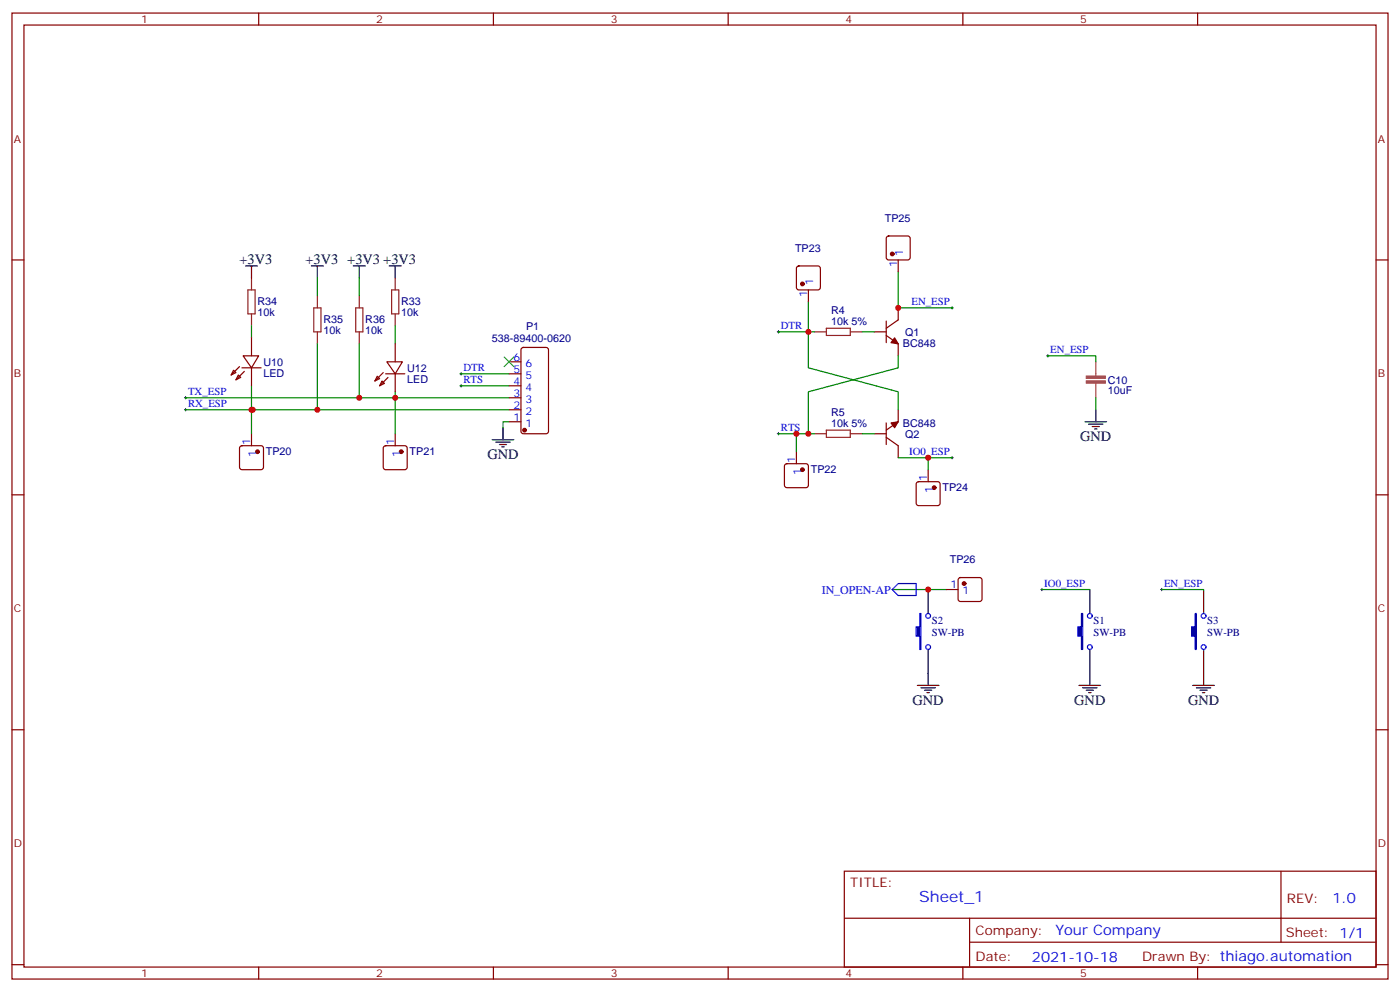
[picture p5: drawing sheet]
<svg xmlns="http://www.w3.org/2000/svg" width="412mm" height="292mm" viewBox="0 0 412 292" stroke-linecap="round" stroke-linejoin="round" font-family="sans-serif">
<g fill="none" stroke="#870000" stroke-width=".35">
<path d="M3.5 3.8h405.4v284.4h-405.4zM7.1 7.4h398.2v277.3h-398.2zM76.2 3.8v3.6M145.3 3.8v3.6M214.5 3.8v3.6M283.6 3.8v3.6M352.8 3.8v3.6M3.5 76.5h3.6M234.8 78.5l.5-.2h5.6l.5 .2 .3 .5v5.6l-.3 .5-.5 .2h-5.6l-.5-.2-.2-.5v-5.6zM261.3 69.7l.5-.2h5.6l.5 .2 .2 .5v5.6l-.2 .5-.5 .2h-5.6l-.5-.2-.2-.5v-5.6zM264.6 76.5v3.5M405.3 76.5h3.6"/>
<path d="M74.1 99.4v5.3M238.1 85.3v3.6M257.5 97.7h3.6M261.1 98.7l3.5 2.5v3.5M261.1 94.5v6.4M264.6 90.6v3.6l-3.5 2.4M68.8 109l.7 .7-1.4 .7zM70.2 110.4l.7 .7-1.4 .7zM70.6 107.9l-2.5 2.5M71.3 108.3h5.6M71.6 104.7h4.6l-2.1 3.6zM72 109.3l-2.5 2.5"/>
<path d="M74.1 108.3v5.3M111.1 110.7l.7 .7-1.4 .7zM112.5 112.1l.7 .8-1.4 .7zM112.9 109.7l-2.5 2.4M113.6 110h5.6M113.9 106.5h4.6l-2.1 3.5zM114.3 111.1l-2.5 2.5M116.4 101.2v5.3M116.4 110v5.3M149.9 117.1h3.6M149.9 113.6h3.6M149.9 110h3.6"/>
<path d="M149.9 106.5h3.6M153.7 102.5l.5-.2h6.7l.6 .4 .1 24.3-.5 .6-6.9 .1-.7-.5v-24.2zM70.8 131.4l.5-.2h5.6l.5 .2 .2 .5v5.6l-.2 .5-.5 .3h-5.6l-.5-.3-.2-.5v-5.6zM74.1 127.7v3.5M113.1 131.4l.5-.2h5.6l.5 .2 .2 .5v5.6l-.2 .5-.5 .3h-5.6l-.5-.3-.2-.5v-5.6zM116.4 127.7v3.5M149.9 124.1h3.6M149.9 120.6h3.6M231.3 136.7l.5-.2h5.6l.5 .2 .2 .5v5.6l-.2 .5-.5 .2h-5.6l-.5-.2-.2-.5v-5.6zM234.6 133v3.5M257.5 127.7h3.6M261.1 128.7l3.5 2.5v3.5"/>
<path d="M261.1 124.5v6.3M264.6 120.6v3.5l-3.5 2.5M273.4 138.3v3.5M3.5 145.7h3.6M270.1 142l.5-.2h5.6l.5 .2 .2 .5v5.6l-.2 .5-.5 .2h-5.6l-.5-.2-.2-.5v-5.6zM405.3 145.7h3.6M278.7 173.5h3.5M282.5 170.2l.4-.2h5.7l.5 .2 .2 .5v5.7l-.3 .5-.4 .2h-5.7l-.5-.3-.2-.4v-5.7zM3.5 214.8h3.6M405.3 214.8h3.6M248.7 256.4h156.6v28.3h-156.6zM377.3 256.5v20.8"/>
<path d="M248.7 270.3h156.5M285.6 277.3h119.6M285.6 270.3v14.1M3.5 284h3.6M76.2 284.7v3.5M145.3 284.7v3.5M214.5 284.7v3.5M283.6 284.7v3.5M352.8 284.7v3.5M405.3 284h3.6"/>
</g>
<g fill="#870000" stroke="#870000" stroke-width=".35">
<path d="M263.5 99.4l1.1 1.8-2.1-.3z"/>
<path d="M262.5 124.5l2.1-.4-1.1 1.8z"/>
<circle cx="154.5" cy="126.6" r=".53"/>
<circle cx="75.8" cy="133" r=".53"/>
<circle cx="118.2" cy="133" r=".53"/>
<circle cx="236.4" cy="138.3" r=".53"/>
<circle cx="236.4" cy="83.6" r=".53"/>
<circle cx="275.2" cy="143.5" r=".53"/>
<circle cx="262.8" cy="74.8" r=".53"/>
<circle cx="284" cy="171.8" r=".53"/>
</g>
<g fill="none" stroke="#000" stroke-width=".35">
<path d="M72.3 78.3h3.5M74.1 78.3v3.5M91.7 78.3h3.5M93.5 78.3v3.5M104.1 78.3h3.5M105.8 78.3v3.5M114.7 78.3h3.5M116.4 78.3v3.5M145 129.4h6.3M146 130.1h4.3M147.1 130.8h2.1M147.8 131.6h.7"/>
<path d="M148.2 125.9v3.5M319.6 124.1h6.4M320.7 124.8h4.2M321.7 125.6h2.1M322.4 126.3h.7M322.8 120.6v3.5M273.4 173.5v7.1M321 173.5v7.1M354.5 173.5v7.1M273.4 191.2v10.6M321 191.2v10.6M354.5 191.2v10.6"/>
<path d="M270.2 201.8h6.4M271.3 202.5h4.2M272.3 203.2h2.2M273 203.9h.8M317.9 201.8h6.3M318.9 202.5h4.2M320 203.2h2.1M320.7 203.9h.7M351.4 201.8h6.3M352.4 202.5h4.3M353.5 203.2h2.1M354.2 203.9h.7"/>
</g>
<g fill="none" stroke="#008700" stroke-width=".35">
<path d="M74.1 95.9v3.5M93.5 81.8v5.3M105.8 81.8v5.3M116.4 95.9v5.3M229.3 97.7h10.6M238.1 88.9v19.4l26.5 7v5.3M254 97.7h3.5M264.6 80v10.6h15.9M54.7 117.1h95.2M74.1 113.6v7h.3M93.5 101.2v19.4M105.8 101.2v15.9"/>
<path d="M116.4 115.3v12.4M135.8 113.6h14.1M135.8 110h14.1M264.6 104.7v3.6l-26.5 7v12.4h1.8M308.7 104.7h14.1v1.8M322.8 117.1v3.5M54.7 120.6h95.2M74.1 120.6v7.1M149.9 124.1h-1.7v1.8M229.3 127.7h8.8M234.6 127.7v5.3M254 127.7h3.5"/>
<path d="M264.6 134.7h15.9M273.4 134.7v3.6M262.8 173.5h15.9M306.9 173.5h14.1M342.2 173.5h12.3"/>
</g>
<g fill="none" stroke="#000" stroke-width=".29">
<path d="M229 97.7h.7M229.3 97.3v.7M280.1 90.6h.7M280.5 90.3v.7M54.3 117.1h.7M54.7 116.7v.7M135.5 113.6h.7M135.5 110h.7M135.8 109.7v.7M135.8 113.2v.7M308.3 104.7h.7M308.7 104.4v.7"/>
<path d="M54.3 120.6h.7M54.7 120.3v.7M229 127.7h.7M229.3 127.3v.7M280.1 134.7h.7M280.5 134.4v.7M306.6 173.5h.7M306.9 173.2v.7M341.8 173.5h.7M342.2 173.2v.7"/>
</g>
<g fill="none" stroke="#8c2424" stroke-width=".35">
<path d="M73 85.3h2.1v7.1h-2.1zM74.1 81.8v3.5M74.1 92.4v3.5M92.4 90.6h2.1v7.1h-2.1zM93.5 87.1v3.5M93.5 97.7v3.5M104.8 90.6h2.1v7.1h-2.1zM105.8 87.1v3.5M105.8 97.7v3.5M115.4 85.3h2.1v7.1h-2.1zM116.4 81.8v3.5M116.4 92.4v3.5"/>
<path d="M239.9 97.7h3.5M243.4 96.6h7.1v2.1h-7.1zM250.5 97.7h3.5M239.9 127.7h3.5M243.4 126.6h7.1v2.1h-7.1zM250.5 127.7h3.5"/>
</g>
<g fill="#a64a4a" stroke="#a64a4a" stroke-width=".29">
<path d="M320 112.1h5.6v.7h-5.6z"/>
<path d="M320 110.7h5.6v.7h-5.6z"/>
</g>
<path d="M322.8 106.5v4.2M322.8 112.8v.7M322.8 113.6v3.5" fill="none" stroke="#a64a4a" stroke-width=".35"/>
<path d="M148.5 105.1l2.8 2.8M151.3 105.1l-2.8 2.8" fill="none" stroke="#3c3" stroke-width=".35"/>
<g fill="#00f" stroke="#00f" stroke-width=".35">
<path d="M318.6 180.6h.3v10.6h-.3v-3.9h-1.1v-2.8h1.1z"/>
<path d="M352.1 180.6h.3v10.6h-.3v-3.9h-1.1v-2.8h1.1z"/>
<path d="M270.9 180.6h.4v10.6h-.4v-3.9h-1v-2.8h1z"/>
</g>
<g fill="none" stroke="#00f" stroke-width=".35">
<path d="M262.8 173.5l1.8-1.7h5.3v3.5h-5.3z"/>
<circle cx="273.4" cy="190.5" r=".71"/>
<circle cx="273.4" cy="181.3" r=".71"/>
<circle cx="321" cy="190.5" r=".71"/>
<circle cx="321" cy="181.3" r=".71"/>
<circle cx="354.5" cy="190.5" r=".71"/>
<circle cx="354.5" cy="181.3" r=".71"/>
</g>
<g fill="#c00">
<circle cx="116.4" cy="117.1" r=".88"/>
<circle cx="105.8" cy="117.1" r=".88"/>
<circle cx="238.1" cy="97.7" r=".88"/>
<circle cx="238.1" cy="127.7" r=".88"/>
<circle cx="74.1" cy="120.6" r=".88"/>
<circle cx="74.4" cy="120.6" r=".88"/>
<circle cx="93.5" cy="120.6" r=".88"/>
<circle cx="234.6" cy="127.7" r=".88"/>
<circle cx="273.4" cy="134.7" r=".88"/>
<circle cx="264.6" cy="90.6" r=".88"/>
<circle cx="273.4" cy="173.5" r=".88"/>
</g>
<text font-size="4.6" fill="#00f" x="270.8" y="265.5">Sheet_1</text>
<g font-size="4.2">
<text x="70.6" y="77.6">+3V3</text>
<text x="90" y="77.6">+3V3 +3V3 +3V3</text>
<text x="318.2" y="129.8">GND</text>
<text x="143.6" y="135.1">GND</text>
<text x="268.8" y="207.4">GND</text>
<text x="316.4" y="207.4">GND</text>
<text x="350" y="207.4">GND</text>
</g>
<g font-size="4.2" fill="#00f">
<text x="392.5" y="265.7">1.0</text>
<text x="310.9" y="275.3">Your Company</text>
<text x="304" y="283.1">2021-10-18</text>
</g>
<g font-size="3.9" fill="#800">
<text x="250.5" y="261">TITLE:</text>
<text x="379.1" y="265.7">REV:</text>
<text x="287.4" y="275.2">Company:</text>
<text x="378.7" y="275.8">Sheet: 1/1</text>
<text x="287.4" y="282.9">Date:</text>
<text x="336.4" y="283">Drawn By: thiago.automation</text>
</g>
<text font-size="3.5" fill="#00f" x="242" y="174.7">IN_OPEN-AP</text>
<g font-size="3.2" fill="#800">
<text x="41.6" y="6.8">1</text>
<text x="110.8" y="6.8">2</text>
<text x="179.9" y="6.8">3</text>
<text x="249.1" y="6.8">4</text>
<text x="318.2" y="6.8">5</text>
<text x="4.1" y="41.9">A</text>
<text x="405.9" y="41.9">A</text>
<text x="4.1" y="111.1">B</text>
<text x="405.9" y="111.1">B</text>
<text x="4.1" y="180.2">C</text>
<text x="405.9" y="180.2">C</text>
<text x="4.1" y="249.4">D</text>
<text x="405.9" y="249.4">D</text>
<text x="41.6" y="287.7">1</text>
<text x="110.8" y="287.7">2</text>
<text x="179.9" y="287.7">3</text>
<text x="249.1" y="287.7">4</text>
<text x="318.2" y="287.7">5</text>
</g>
<g font-size="3.2" fill="#000080">
<text x="260.6" y="65.2">TP25</text>
<text x="234.2" y="74">TP23</text>
<text x="75.8" y="89.9">R34</text>
<text x="118.2" y="89.9">R33</text>
<text x="75.8" y="93.1">10k</text>
<text x="95.2" y="95.2">R35</text>
<text x="107.6" y="95.2">R36</text>
<text x="118.2" y="93.1">10k</text>
<text x="244.8" y="95.6">10k 5%</text>
<text x="244.8" y="92.4">R4</text>
<text x="95.2" y="98.4">10k</text>
<text x="107.6" y="98.4">10k</text>
<text x="144.9" y="100.6">538-89400-0620</text>
<text x="155" y="97.1">P1</text>
<text x="266.7" y="99">Q1</text>
<text x="77.6" y="107.6">U10</text>
<text x="266" y="102.1">BC848</text>
<text x="77.6" y="110.8">LED</text>
<text x="119.9" y="112.6">LED</text>
<text x="119.9" y="109.4">U12</text>
<text x="326.3" y="113">C10</text>
<text x="326.3" y="116.1">10uF</text>
<text x="244.8" y="125.6">10k 5%</text>
<text x="244.8" y="122.4">R5</text>
<text x="266" y="125.7">BC848</text>
<text x="266.7" y="128.8">Q2</text>
<text x="78.3" y="133.9">TP20</text>
<text x="120.6" y="133.9">TP21</text>
<text x="238.8" y="139.2">TP22</text>
<text x="277.6" y="144.4">TP24</text>
<text x="279.8" y="165.7">TP26</text>
<text x="274.5" y="183.8">S2</text>
<text x="322.1" y="183.8">S1</text>
<text x="355.6" y="183.8">S3</text>
<text x="274.5" y="187.3">SW-PB</text>
<text x="322.1" y="187.3">SW-PB</text>
<text x="355.6" y="187.3">SW-PB</text>
</g>
<g font-size="3.2" fill="#00f">
<text x="266" y="75.2" transform="rotate(-90 266 75.2)">1</text>
<text x="264.2" y="78.7" transform="rotate(-90 264.2 78.7)">1</text>
<text x="237.8" y="87.5" transform="rotate(-90 237.8 87.5)">1</text>
<text x="239.5" y="84" transform="rotate(-90 239.5 84)">1</text>
<text x="268.5" y="89.7">EN_ESP</text>
<text x="230" y="96.8">DTR</text>
<text x="151.3" y="106.2">6</text>
<text x="154.8" y="107.9">6</text>
<text x="309.4" y="103.9">EN_ESP</text>
<text x="136.5" y="112.7">RTS</text>
<text x="136.5" y="109.1">DTR</text>
<text x="151.3" y="113.2">4</text>
<text x="151.3" y="109.7">5</text>
<text x="154.8" y="111.4">5</text>
<text x="55.4" y="119.7">RX_ESP</text>
<text x="55.4" y="116.2">TX_ESP</text>
<text x="151.3" y="116.7">3</text>
<text x="154.8" y="118.5">3</text>
<text x="154.8" y="115">4</text>
<text x="151.3" y="123.8">1</text>
<text x="151.3" y="120.3">2</text>
<text x="154.8" y="125.6">1</text>
<text x="154.8" y="122">2</text>
<text x="73.7" y="131" transform="rotate(-90 73.7 131)">1</text>
<text x="116.1" y="131" transform="rotate(-90 116.1 131)">1</text>
<text x="230" y="126.8">RTS</text>
<text x="75.5" y="134.5" transform="rotate(-90 75.5 134.5)">1</text>
<text x="117.8" y="134.5" transform="rotate(-90 117.8 134.5)">1</text>
<text x="234.2" y="136.3" transform="rotate(-90 234.2 136.3)">1</text>
<text x="267.8" y="133.8">IO0_ESP</text>
<text x="236" y="139.8" transform="rotate(-90 236 139.8)">1</text>
<text x="273" y="141.6" transform="rotate(-90 273 141.6)">1</text>
<text x="274.8" y="145.1" transform="rotate(-90 274.8 145.1)">1</text>
<text x="280" y="173.2">1</text>
<text x="307.6" y="172.6">IO0_ESP</text>
<text x="342.9" y="172.6">EN_ESP</text>
<text x="283.5" y="174.9">1</text>
</g>
</svg>
